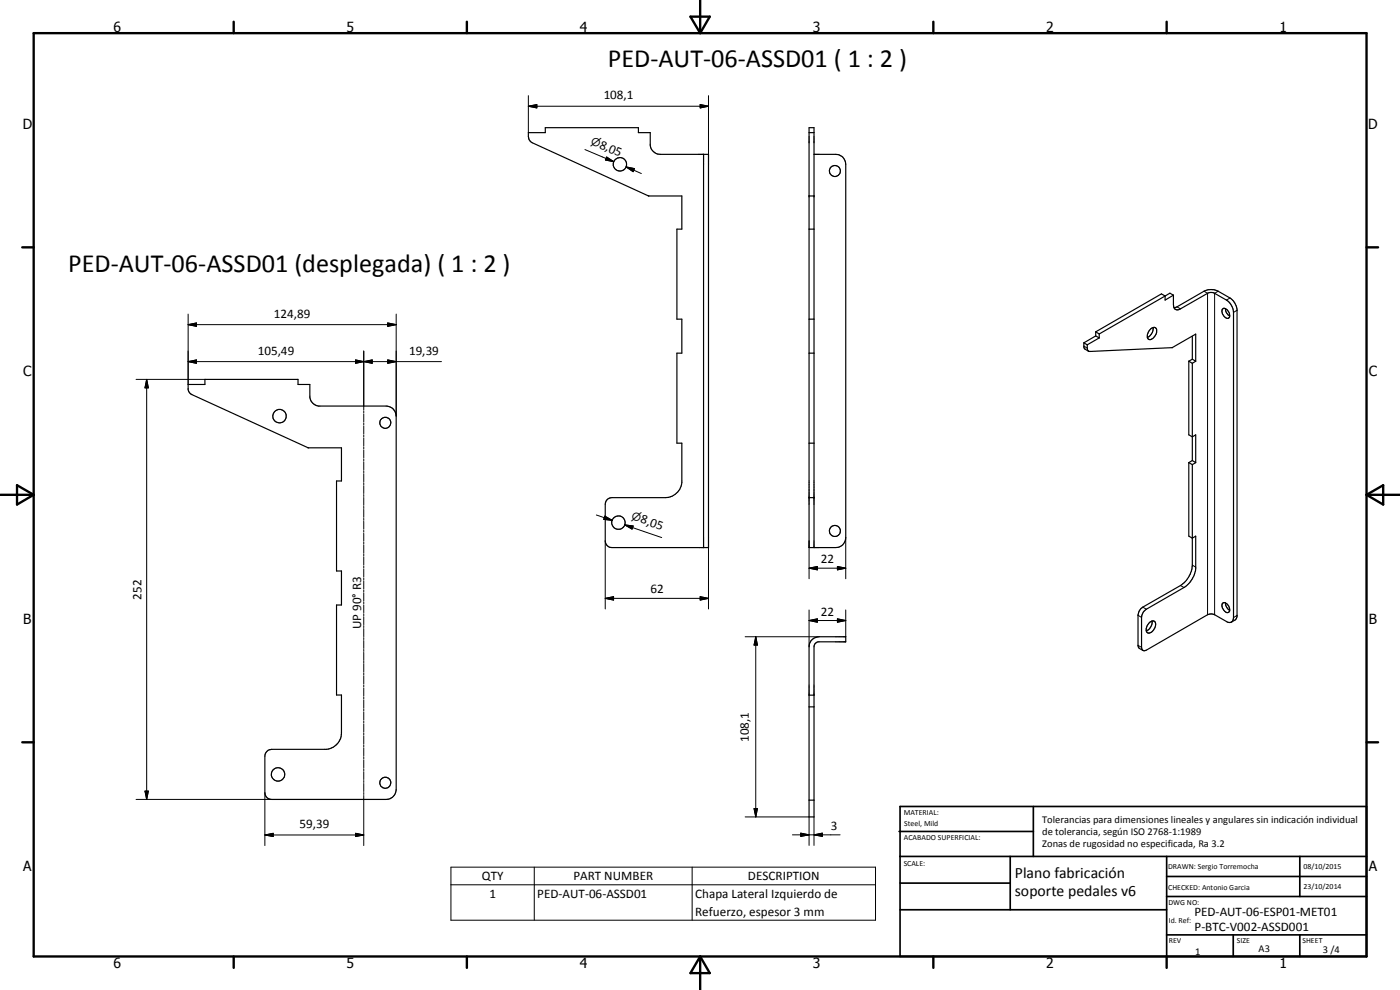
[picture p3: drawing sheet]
<svg xmlns="http://www.w3.org/2000/svg" width="420mm" height="297mm" viewBox="0 0 420 297" stroke-linecap="round" stroke-linejoin="round" font-family="sans-serif">
<g fill="none" stroke="#000" stroke-width=".35">
<path d="M158.6 39.8h5v-1.5h28v1.5h3.5v3.9a3.1 3.1 0 0 0 3.1 2.6h14.4v118h-28.9a2 2 0 0 1-2.1-2v-11a2 2 0 0 1 2.1-2h16a5 5 0 0 0 4.9-4.5v-11.8h-1.5v-27h1.5v-10.2h-1.5v-27.1h1.5v-9.9h-10l-34.8-16-.6-.3-.5-.8zM242.8 39.8h1.5M211.1 46.3v118M242.8 58.8h1.5M244.3 46.3h6.5a2.96 2.96 0 0 1 3 3v112a3 3 0 0 1-3 3h-8v-126h1.5v126M242.8 68.7h1.5M242.8 95.8h1.5M328.8 99.6v1.2M328.8 99.6l1.1 .6M345.4 98.6a.97 .97 0 0 1 1.7 .2 2.48 2.48 0 0 1-2.3 3.1 2.27 2.27 0 0 1 .6-3.3zM346 98.3a2.68 2.68 0 0 1-1.7 2.9M349.7 88.8l-1.1-.6-19.8 11.4"/>
<path d="M349.7 88.8l-19.8 11.4M352.2 88.6l-1.1-.6-1.4 .8M352.2 88.6v2.8a1.29 1.29 0 0 0 .6 1.4 1.29 1.29 0 0 0 1.5-.1l8.6-4.9 1.4 .1 3.8 2.1a4.7 4.7 0 0 1 2.1 3.7v91.6l-.2 .8-.4 .5M352.2 88.6l-2.5 1.4v-1.2M352.3 92.4l.9-.3 8.1-4.7a4.7 4.7 0 0 1 4.3 0l3.5 2a5.1 5.1 0 0 1 2.2 3.4v92.2l-.5 .9-1.2 .7M366.8 92.8a1.19 1.19 0 0 1 1.9 .7 1.11 1.11 0 0 1 .4 1.2 1.11 1.11 0 0 1-.9 .8 2.37 2.37 0 0 1-1.4-2.7zM367.8 92.6a2.4 2.4 0 0 0 1.3 2.2M56.5 115.4h5v-1.6h27.9v1.6h3.6v3.9a3.1 3.1 0 0 0 2.6 2.5h20.3a3 3 0 0 1 3 3v112.1a3 3 0 0 1-3 3h-34.4a2 2 0 0 1-2-2v-11a2.07 2.07 0 0 1 2-2.1h16.5a5 5 0 0 0 4.5-4.9v-11.4h-1.5v-27h1.5v-10.2h-1.5v-27h1.5v-9.9h-10l-34.9-16-.8-.6a2.82 2.82 0 0 1-.3-2.4zM242.8 106h1.5M325.3 102.9l.1 1.6 1.3 .9M325.3 102.9l1 .6M326.3 103.5a1.7 1.7 0 0 0 .5 1.9"/>
<path d="M326.8 105.4l25-1.1 7-4.1v8.2M328.8 100.8l-3.5 2.1M328.8 100.8l1.1 .6M329.9 101.4l-3.6 2.1M329.9 100.2v1.2M356.8 108.4v22.1l1 .6 1-.6v8.3M356.8 108.4l1 .6M357.8 100.9v6.9M357.8 109v29.2M357.8 107.8l-1 .6M357.8 107.8l1 .6M358.8 108.4l-1 .6"/>
<path d="M242.8 133h1.5M356.8 138.8v22.1l1 .6 1-.6v9.7a7.8 7.8 0 0 1-3.5 5.7l-11.3 6.5-.9 .9-.5 1.6v8.9a.89 .89 0 0 0 .4 1 .89 .89 0 0 0 1-.1l18.6-10.7 1.5-.1 4.2 2.3h1.3M356.8 138.8l1 .6M357.8 139.4v30.1a7.8 7.8 0 0 1-3.5 6.2l-11.3 6.5a3.2 3.2 0 0 0-1.5 2.4v9l.3 .8 1.2 .8M357.8 138.2l-1 .6M357.8 138.2l1 .6M358.8 138.8l-1 .6M242.8 149.3h1.5M243.4 192.2l.9-.7 1.1-.4h8.4v1.5h-8.3l-.7 .4-.5 .8v51.3h-1.5v-51l.1-.8zM344.9 186.9a1.1 1.1 0 0 1 1.6-.5 1.1 1.1 0 0 1 .2 1.7 1.94 1.94 0 0 1-2.4 1.7 2.48 2.48 0 0 1 .6-2.9zM345.7 186.4a2.79 2.79 0 0 1-1.7 2.9M366.9 181a1.77 1.77 0 0 1 2.2 2.2 .87 .87 0 0 1-.9 .6 .87 .87 0 0 1-.8-.6 2.01 2.01 0 0 1-.5-2.2z"/>
<path d="M367.8 180.9l.3 1.3 1 .9M242.8 208.6h1.5M242.8 212.1h1.5M242.8 240.1h1.5"/>
<circle cx="186" cy="49.3" r="2.02"/>
<circle cx="250.6" cy="51.3" r="1.65"/>
<circle cx="83.9" cy="124.8" r="2.02"/>
<circle cx="115.6" cy="126.8" r="1.65"/>
<circle cx="185.6" cy="156.8" r="2.03"/>
<circle cx="250.6" cy="159.3" r="1.66"/>
<circle cx="83.4" cy="232.4" r="2.02"/>
<circle cx="115.6" cy="234.9" r="1.65"/>
</g>
<g fill="#000">
<circle cx="242.8" cy="58.8" r=".18"/>
<circle cx="244.3" cy="58.8" r=".18"/>
</g>
<g fill="none" stroke="#000" stroke-width=".3">
<path d="M158.6 31.9l2.5-.5v1zM158.6 31.9h54M158.6 28.7v11.1M210.1 31.4l2.5 .5-2.5 .5zM212.6 28.7v17.6M175.5 44.9l8.7 3.6M181.9 47.5l2.3 1M182.1 47.1l2.1 1.4-2.5-.5zM187.9 50.1l2.5 .5-.4 .9zM187.9 50.1l4.6 2M56.5 97.4l2.5-.5v1zM56.5 97.4h62.4"/>
<path d="M56.5 94.2v21.2M116.4 96.9l2.5 .5-2.5 .5zM118.9 94.2v30.6M353.2 92.1l1.1 .6M361.3 87.4l1.1 .6v96.4M365.6 87.4l-1.1 .6v96.4M369.1 89.4l-1 .6M371.3 93.1l-1.1 .6M40.8 113.8h20.7M44 113.8l.5 2.6h-1zM44 113.8v126.1M56.5 108.5l2.5-.5v1z"/>
<path d="M56.5 108.5h76M106.7 108l2.5 .5-2.5 .5zM109.2 108.5l2.5-.5v1zM109.2 105.3v17.8M116.4 108l2.5 .5-2.5 .5zM325.3 103.8l1 .6M109.2 123.4v.6M109.2 124.2v2.4M109.2 126.9v.6M109.2 127.8v2.4M109.2 130.5v.6M109.2 131.4v2.4"/>
<path d="M109.2 134.1v.6M109.2 135v2.3M109.2 137.7v.6M109.2 138.6v2.3M109.2 141.2v.6M109.2 142.1v2.4M109.2 144.8v.6M109.2 145.7v2.4M109.2 148.4v.6M109.2 149.3v2.3M109.2 151.9v.7M109.2 152.8v2.4"/>
<path d="M109.2 155.5v.6M109.2 156.4v2.4M109.2 159.1v.6M179 154.5l4.7 1.6M181.5 154.9l2.2 1.2-2.5-.3zM187.5 157.5l2.5 .3-.3 .9zM187.5 157.5l2.4 .8M187.5 157.5l11.1 3.8M109.2 160v2.4M109.2 162.7v.6M109.2 163.6v2.4M109.2 166.2v.7"/>
<path d="M109.2 167.2v2.3M109.2 169.8v.6M109.2 170.7v2.4M109.2 173.4v.6M109.2 174.3v2.4M109.2 177v.6M109.2 177.9v2.4M181.6 179.5l2.5-.5v1zM181.6 179.5h31M181.6 162.3v20.4M210.1 179l2.5 .5-2.5 .5zM212.6 161.3v21.4"/>
<path d="M242.8 170.5l2.5-.5v1zM242.8 162.3v11.4M242.8 170.5h11M251.3 170l2.5 .5-2.5 .5zM253.8 161.3v12.4M354.3 175.7l1 .6M357.8 169.5l1 .7M109.2 180.6v.5M109.2 181.5v2.3M109.2 184.1v.6M109.2 185v2.4M109.2 187.7v.6"/>
<path d="M109.2 188.6v2.4M109.2 191.3v.6M109.2 192.2v2.4M109.2 194.9v.6M109.2 195.7v2.5M109.2 198.4v.7M109.2 199.3v2.4M223.6 191.1h22.2M226.8 191.1l.5 2.4h-1zM226.8 191.1v54M242.8 186.2l2.5-.5v1zM242.8 186.2h11"/>
<path d="M242.8 183v11.1M251.3 185.7l2.5 .5-2.5 .5zM253.8 183v8.1M341.5 184.6l1.1 .7M341.5 193.6l1.1 .6M343 182.2l1 .6M371.3 184.7l-1.1 .6M109.2 202v.6M109.2 202.9v2.4M109.2 205.6v.6M109.2 206.5v2.4M109.2 209.2v.6"/>
<path d="M109.2 210.1v2.4M109.2 212.7v.7M109.2 213.7v2.3M109.2 216.3v.6M109.2 217.2v2.4M109.2 219.9v.6M40.8 239.9h40.7M43.5 237.4h1l-.5 2.5zM79.5 237.9v15.8M109.2 220.8v2.4M109.2 223.5v.6M109.2 224.4v2.3"/>
<path d="M109.2 227v.6M109.2 228v2.3M109.2 230.6v.6M109.2 231.5v2.4M109.2 234.2v.6M109.2 235.1v2.4M109.2 237.8v.6M109.2 238.7v15M79.5 250.5l2.5-.5v1zM79.5 250.5h29.7M106.7 250l2.5 .5-2.5 .5zM223.6 245.1h19.2v8.6"/>
<path d="M226.3 242.6h1l-.5 2.5zM237.8 250.5h14.3M240.3 250l2.5 .5-2.5 .5zM244.3 250.5l2.5-.5v1zM244.3 245.1v8.6M135.3 260.2h127.5v15.9h-127.5zM135.3 265.5h127.5M160.3 260.2v15.9M207.7 260.2v15.9"/>
</g>
<g fill="none" stroke="#000" stroke-width=".71">
<path d="M10.1 9.9h400v277.1h-400zM70.1 6.5v3.4M140.1 6.5v3.4M207.2 5h5.8l-2.9 4.9zM210.1 0v9.9M280.1 6.5v3.4M350.1 6.5v3.4M6.7 74.2h3.4M410.1 74.2h3.5M.1 148.5h10M5.1 145.6l5 2.9-5 2.9zM410.1 148.5h10"/>
<path d="M410.1 148.5l5-2.9v5.8zM6.7 222.7h3.4M410.1 222.7h3.5M70.1 287v3.4M140.1 287v3.4M210.1 287v10M210.1 287l2.9 5h-5.8zM280.1 287v3.4M350.1 287v3.4"/>
</g>
<g fill="none" stroke="#000" stroke-width=".51">
<path d="M269.8 249.5h40.3M270.1 242h140v45h-140zM270.1 257h140M303.2 257v16M310.1 242v15M350.1 257v30M390.1 257v12M270.1 265h33.1M270.1 273h80M350.1 269h60M350.1 263h60M350.1 280.5h60"/>
<path d="M370.1 280.5v6.5M390.1 280.5v6.5"/>
</g>
<g fill="#000">
<path d="M158.6 31.9l2.5-.5v1zM210.1 31.4l2.5 .5-2.5 .5zM182.1 47.1l2.1 1.4-2.5-.5zM187.9 50.1l2.5 .5-.4 .9zM56.5 97.4l2.5-.5v1zM116.4 96.9l2.5 .5-2.5 .5zM44 113.8l.5 2.6h-1zM56.5 108.5l2.5-.5v1zM106.7 108l2.5 .5-2.5 .5zM109.2 108.5l2.5-.5v1zM116.4 108l2.5 .5-2.5 .5zM181.5 154.9l2.2 1.2-2.5-.3z"/>
<path d="M187.5 157.5l2.5 .3-.3 .9zM181.6 179.5l2.5-.5v1zM242.8 170.5l2.5-.5v1zM251.3 170l2.5 .5-2.5 .5zM210.1 179l2.5 .5-2.5 .5zM226.8 191.1l.5 2.4h-1zM242.8 186.2l2.5-.5v1zM251.3 185.7l2.5 .5-2.5 .5zM43.5 237.4h1l-.5 2.5zM79.5 250.5l2.5-.5v1zM106.7 250l2.5 .5-2.5 .5zM226.3 242.6h1l-.5 2.5z"/>
<path d="M240.3 250l2.5 .5-2.5 .5zM244.3 250.5l2.5-.5v1z"/>
</g>
<g font-size="7.9">
<text x="182.4" y="20.2">PED-AUT-06-ASSD01 ( 1 : 2 )</text>
<text x="20.5" y="81.7">PED-AUT-06-ASSD01 (desplegada) ( 1 : 2 )</text>
</g>
<g font-size="4.7">
<text x="304.6" y="263.5">Plano fabricación</text>
<text x="304.6" y="268.9">soporte pedales v6</text>
</g>
<g font-size="4.2">
<text x="34" y="9.6">6</text>
<text x="104" y="9.6">5</text>
<text x="174" y="9.6">4</text>
<text x="244" y="9.6">3</text>
<text x="314" y="9.6">2</text>
<text x="384" y="9.6">1</text>
<text x="6.8" y="38.7">D</text>
<text x="410.6" y="38.7">D</text>
<text x="7" y="112.9">C</text>
<text x="410.8" y="112.9">C</text>
<text x="7" y="187.1">B</text>
<text x="410.8" y="187.1">B</text>
<text x="7" y="261.4">A</text>
<text x="410.8" y="261.4">A</text>
<text x="34" y="290.4">6</text>
<text x="104" y="290.4">5</text>
<text x="174" y="290.4">4</text>
<text x="244" y="290.4">3</text>
<text x="314" y="290.4">2</text>
<text x="384" y="290.4">1</text>
</g>
<g font-size="3.9">
<text x="181.2" y="29.8">108,1</text>
<text x="179.7" y="44.3" transform="rotate(23 179.7 44.3)">8,05</text>
<text x="82.2" y="95.3">124,89</text>
<text x="77.4" y="106.5">105,49</text>
<text x="122.8" y="106.5">19,39</text>
<text x="192" y="156.8" transform="rotate(19 192 156.8)">8,05</text>
<text x="246.3" y="169">22</text>
<text x="42.5" y="179.9" transform="rotate(-90 42.5 179.9)">252</text>
<text x="195.2" y="178">62</text>
<text x="246.3" y="184.7">22</text>
<text x="108.4" y="188.8" transform="rotate(-90 108.4 188.8)">UP 90° R3</text>
<text x="224.7" y="222.6" transform="rotate(-90 224.7 222.6)">108,1</text>
<text x="89.9" y="248.5">59,39</text>
<text x="249.4" y="248.9">3</text>
<text x="144.6" y="264.1">QTY</text>
<text x="146.9" y="269.4">1</text>
<text x="161.2" y="269.4">PED-AUT-06-ASSD01</text>
<text x="172.1" y="264.1">PART NUMBER</text>
<text x="208.6" y="269.5">Chapa Lateral Izquierdo de</text>
<text x="224.5" y="264.1">DESCRIPTION</text>
<text x="208.6" y="274.8">Refuerzo, espesor 3 mm</text>
<text x="358.5" y="275">PED-AUT-06-ESP01-MET01</text>
<text x="358.5" y="279.4">P-BTC-V002-ASSD001</text>
</g>
<g font-size="3.3">
<text x="177.1" y="43.2" transform="rotate(23 177.1 43.2)">n</text>
<text x="189.3" y="155.8" transform="rotate(19 189.3 155.8)">n</text>
</g>
<g font-size="3.1">
<text x="312.7" y="246.8">Tolerancias para dimensiones lineales y angulares sin indicación individual</text>
<text x="312.7" y="250.4">de tolerancia, según ISO 2768-1:1989</text>
<text x="312.7" y="254">Zonas de rugosidad no especificada, Ra 3.2</text>
<text x="358.7" y="286.5">1</text>
<text x="377.7" y="285.6">A3</text>
<text x="397" y="285.9">3 /4</text>
</g>
<g font-size="2.4">
<text x="271.2" y="244.4">MATERIAL:</text>
<text x="271.3" y="252">ACABADO SUPERFICIAL:</text>
<text x="271.4" y="247.9">Steel, Mild</text>
<text x="271.2" y="259.7">SCALE:</text>
<text x="350.6" y="260.8">DRAWN: Sergio Torremocha</text>
<text x="391.2" y="260.6">08/10/2015</text>
<text x="350.6" y="267">CHECKED: Antonio Garcia</text>
<text x="391.2" y="266.7">23/10/2014</text>
<text x="350.6" y="271.4">DWG NO:</text>
<text x="350.8" y="276.9">Id. Ref:</text>
<text x="350.8" y="282.8">REV</text>
<text x="371.2" y="282.9">SIZE</text>
<text x="390.9" y="282.9">SHEET</text>
</g>
</svg>
